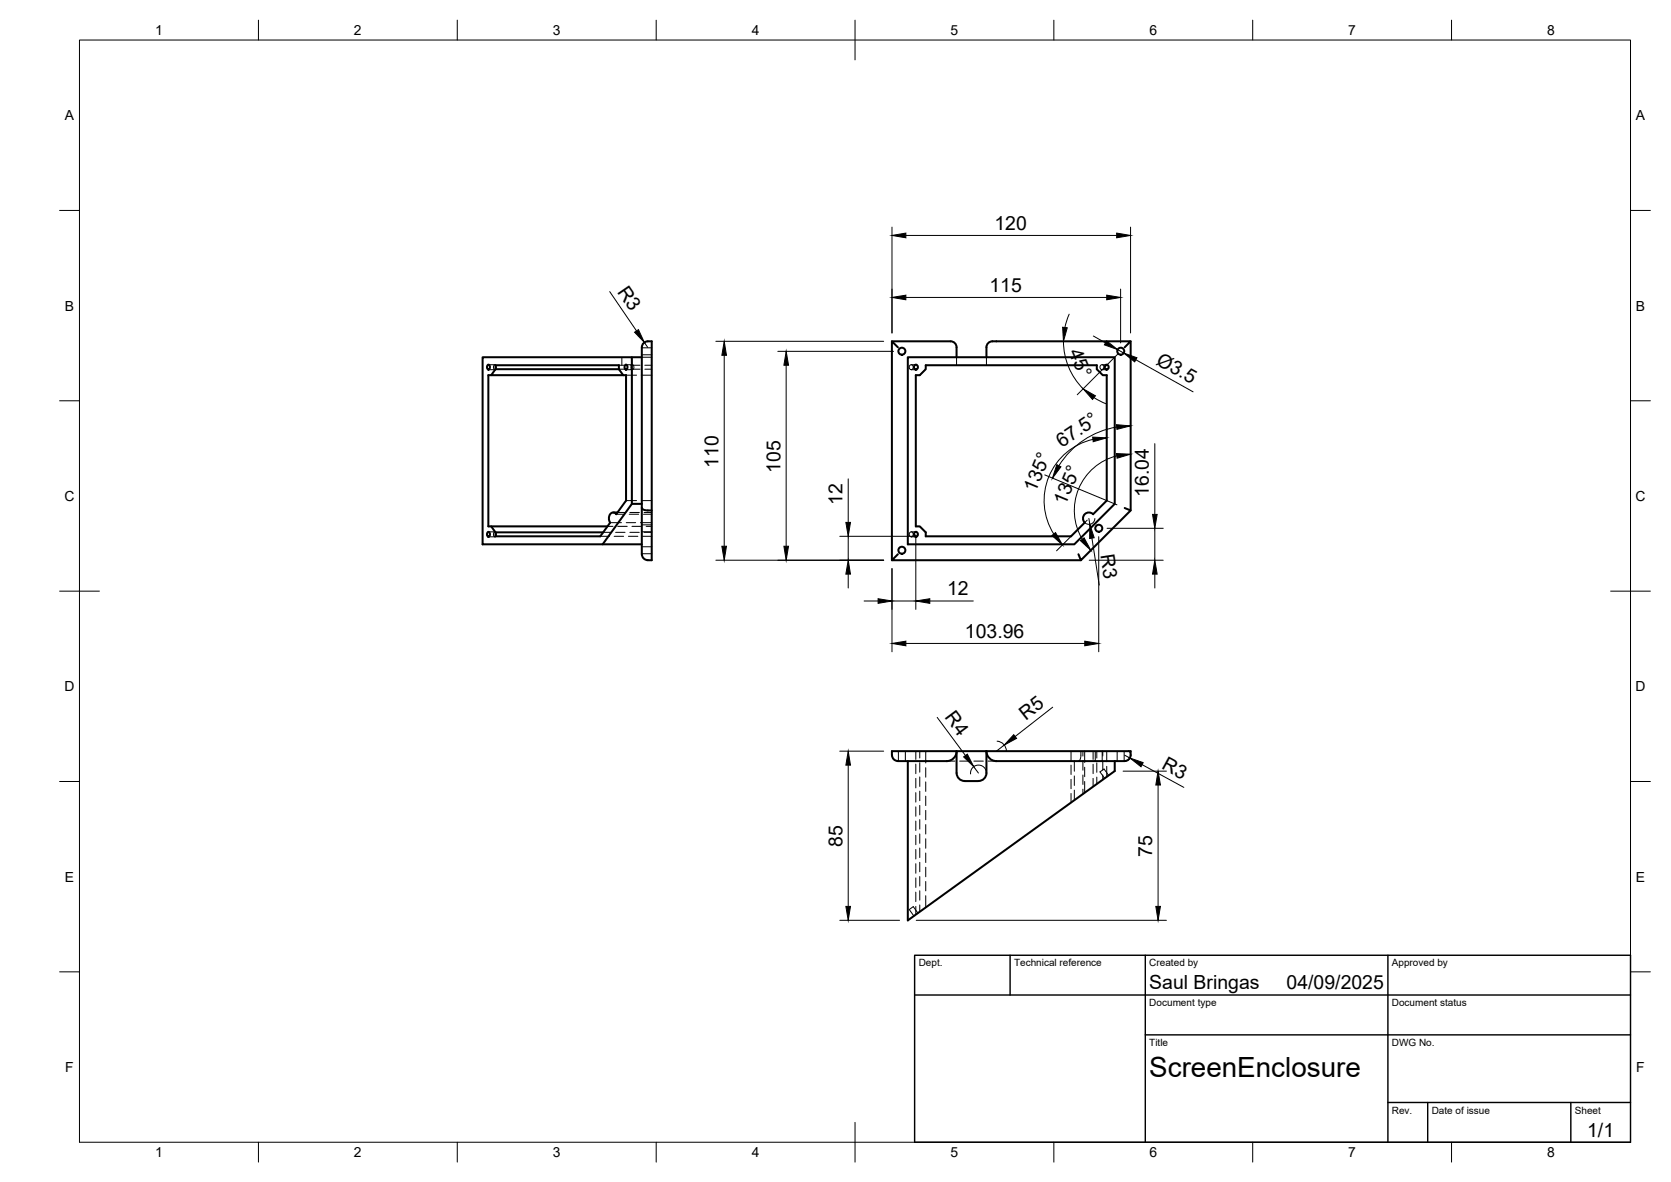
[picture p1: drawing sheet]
<svg xmlns="http://www.w3.org/2000/svg" width="420mm" height="297mm" viewBox="0 0 420 297" stroke-linecap="round" stroke-linejoin="round" font-family="sans-serif">
<!-- layer: Visible -->
<g fill="none" stroke="#000" stroke-width=".51">
<path d="M121.3 89.8h37.6v36.8l-7.4 10.2h-30.2zM122.6 91.7a.54 .54 0 0 1 .6 .6 .54 .54 0 0 1-.6 .5l-.2-.5zM123.5 94.3h-.7v38h29.9M124.6 92.8v-1h31v1M155.6 92.8h-31l-1.1 1.5h33.2M155.6 92.8l1.1 1.5M156.7 94.3h.7v31.5l-2.4 3.4a1.04 1.04 0 0 0-1.3-.3 1.04 1.04 0 0 0-.6 1.1l.3 1.3-2.5 3.5h-26.3v-1M157.2 91.7a.54 .54 0 0 1 .6 .6 .54 .54 0 0 1-.6 .5l-.2-.5zM158.9 89.8h2.5M161.4 87.3v52M161.4 87.3a1.78 1.78 0 0 1 2.5-1.5v55h-1M224.3 85.8h14a1.91 1.91 0 0 1 2.2 1.5v2.5"/>
<path d="M225.8 87.3l-1.5-1.5v55M228.3 89.8h52v36.8l-10.2 10.2h-41.8zM230.3 94.3h1l1.5-1.5v-1h43v1l1.5 1.5h1v31.5l-3.4 3.4a1.5 1.5 0 0 0-2.2 0 1.5 1.5 0 0 0 0 2.1l-3.4 3.5h-36.5v-1l-1.5-1.5h-1zM282.8 87.3l1.5-1.5h-34a1.91 1.91 0 0 0-2.3 1.5v2.5M284.3 85.8v42.5l-1.5-.6M122.6 133.7a.54 .54 0 0 1 .6 .6 .54 .54 0 0 1-.6 .5l-.2-.5zM123.5 132.3l1.1 1.5h27.1M151.5 136.8h9.9M154.2 128.8h1.1M158.9 126.6h2.5M161.4 127.7l.6 .5 1.9 .1M161.4 139.3a1.49 1.49 0 0 0 1.5 1.5"/>
<path d="M225.8 139.3l-1.5 1.5h47.5M284.3 128.3l-12.5 12.5-.6-1.5M225.8 191.3h12.2M228.3 191.3v40l52-37.5v-2.5M240.5 188.8v5.5M240.5 188.8a2.51 2.51 0 0 1-2.5 2.5M240.5 194.3a2 2 0 0 0 2 2M242.5 196.3h3.5M248 188.8h36.3a1.78 1.78 0 0 1-1.5 2.4M248 188.8h-23.7a1.8 1.8 0 0 0 1.5 2.4M248 194.3a2 2 0 0 1-2 2M248 188.8v5.5"/>
<path d="M248 188.8a2.51 2.51 0 0 0 2.5 2.5M250.5 191.3h32.3"/>
<circle cx="226.8" cy="88.3" r=".88"/>
<circle cx="230.3" cy="92.3" r=".57"/>
<circle cx="278.3" cy="92.3" r=".57"/>
<circle cx="281.8" cy="88.3" r=".88"/>
<circle cx="226.8" cy="138.3" r=".88"/>
<circle cx="230.3" cy="134.3" r=".57"/>
<circle cx="276.3" cy="132.8" r=".88"/>
</g>
<!-- layer: Hidden -->
<g fill="none" stroke="#000" stroke-width=".25">
<path d="M122.8 92.9h1.6M122.8 91.7h1.6M124.2 91.8a.54 .54 0 0 1 .7 .3 .54 .54 0 0 1-.2 .6l-.1 .1a.57 .57 0 0 1-.6-.3 .57 .57 0 0 1 .2-.7zM155.6 92.8h1.8M155.6 91.8h1.8M156.4 89.8v2M157.4 92.9h1.6M157.4 91.7h1.6M157.4 94.3h2.7M158.6 92.8h2.3M158.6 91.8h2.3M158.8 91.8a.54 .54 0 0 1 .6 .3 .54 .54 0 0 1-.1 .6l-.1 .1a.57 .57 0 0 1-.6-.3 .57 .57 0 0 1 .2-.7z"/>
<path d="M161.2 94.3h2.7M161.4 89.8h2.5M161.4 89.2h2.5M161.4 87.4h2.5M162.1 92.8h1.8M162.1 91.8h1.8M229.1 92.9h1.2M229.1 91.7h1.2M240.5 89.8v2M248 89.8v2M277.1 92.9h1.2M277.1 91.7h1.2"/>
<path d="M122.8 134.9h1.6M122.8 133.7h1.6M124.2 133.8l.1-.1a.6 .6 0 0 1 .6 .5 .6 .6 0 0 1-.3 .7h-.3l-.2-.4zM150.9 134.8h2.3M151.7 133.8h1.9M152.7 132.3h1.4M153.4 131.3h2.9M154.4 134.8h2.4M154.8 133.8h2.4M154.9 129.2h2.1M155.3 128.8h1.9M155.3 132.3h2.4"/>
<path d="M157.4 125.8h2.7M157.5 131.3h2.3M158 134.8h2.4M158.2 129.2h2.4M158.4 133.8h2.3M158.4 128.8h2.4M158.9 132.3h2.4M161 131.3h2.9M161.2 125.8h2.7M161.4 133.6h2.5M161.4 131.9h2.5M161.4 139.2h2.5"/>
<path d="M161.4 137.4h2.5M161.6 134.8h2.3M161.8 129.2h2.1M161.9 133.8h2M161.9 128.8h2M162.5 132.3h1.4M229.1 134.9h1.2M229.1 133.7h1.2M225.9 188.8v2.5M227.6 188.8v2.5M230.3 188.8v2M230.3 192v2.4"/>
<path d="M230.3 195.6v2.4M230.3 199.2v2.4M231.3 188.8v1.7M231.3 191.7v2.4M231.3 195.2v2.4M231.3 198.8v2.4M232.8 188.8v2.9M232.8 192.9v2.4M232.8 196.5v2.4M238 191.3h2.1M241.3 191.3h2.4M244.9 191.3h2.3"/>
<path d="M248.4 191.3h2.1M269.3 188.8v2.3M269.3 192.3v2.3M269.3 195.8v2.4M269.3 199.4v2.3M270.1 191.3v2.5M270.1 195v2.4M270.1 198.6v2.5M271.8 188.8v1.2a1.15 1.15 0 0 1-.6 1.3M272.3 188.8v1.2M272.3 191.2v2.4M272.3 194.8v2.3"/>
<path d="M272.3 198.3v1.2M272.7 188.8v2.8M272.7 192.8v2.4M272.7 196.4v2.8M274.8 188.8v2M274.8 192.1v2.3M274.8 195.6v2.1M275.4 188.8v2.5M275.8 188.8v1.7M275.8 191.7v2.4M275.8 195.3v1.7M277.1 188.8v2.5"/>
<path d="M277.3 188.8v1.2M277.3 191.2v2.4M277.3 194.7v1.2M278.3 188.8v2.6M278.3 192.6v2.6M278.8 194.9l-1.2-1.6-.8 .5-.2 .2 1.1 1.6M280.9 188.8v2.5M282.7 188.8v2.5M230.3 202.8v2.3M230.3 206.3v2.4M230.3 209.9v2.4M230.3 213.5v2.4"/>
<path d="M230.3 217.1v2.3M231.3 202.4v2.4M231.3 206v2.4M231.3 209.6v2.3M231.3 213.1v2.4M231.3 216.7v2.4M232.8 200.1v2.3M232.8 203.7v2.3M232.8 207.2v2.4M232.8 210.8v2.4M232.8 214.4v2.4M232.8 217.9v2.4"/>
<path d="M230.3 220.6v2.4M230.3 224.2v2.4M230.3 227.8v2.1M230.8 229.5l-1.2-1.7-1 .7 1.2 1.7M231.3 220.3v2.4M231.3 223.8v2.4M231.3 227.4v1.7M232.8 221.5v2.4M232.8 225.1v3"/>
<circle cx="229.1" cy="92.3" r=".58"/>
<circle cx="277.1" cy="92.3" r=".58"/>
<circle cx="229.1" cy="134.3" r=".57"/>
</g>
<!-- layer: BORDER -->
<g fill="none" stroke="#000" stroke-width=".25">
<path d="M20 10.1h390v276.9h-390zM65 5.1v5M115 5.1v5M165 5.1v5M215 5.1v10M265 5.1v5M315 5.1v5M365 5.1v5M15 52.9h5M410 52.9h5M15 100.7h5M410 100.7h5"/>
<path d="M15 148.6h10M405 148.6h10M15 196.4h5M410 196.4h5M15 244.2h5M410 244.2h5M65 287v5M115 287v5M165 287v5M215 282.1v9.9M265 287v5M315 287v5"/>
<path d="M365 287v5"/>
</g>
<!-- layer: TITLEBLOCK -->
<path d="M230 240.1h180v46.9h-180zM230 250h180M254 240.1v9.9M288 240.1v46.9M349 240.1v46.9M288 260.1h122M349 277.1h61M359 277.1v9.9M395 277.1v9.9" fill="none" stroke="#000" stroke-width=".36"/>
<!-- layer: FD_Dimensions -->
<g fill="none" stroke="#000" stroke-width=".25">
<path d="M224.3 57.1v26.6M227.8 59.2h53M284.3 57.1v26.6M153.3 73.3l6.7 9.8M227.8 74.7h50.5M268.8 78.9l-1 3.4M281.8 72.7v13.5M162 86l.9 1.3M180 85.8h42.2M182.1 89.3v48M195.6 88.3h29.1M197.7 91.8v45.5"/>
<path d="M267.4 85.8a16.9 16.9 0 0 0 4.9 11.9M274.9 84.4l3.1 1.8M275.1 99.9l3.1 1.6M281 87.8l1.5 .9M281.3 88.8l-10.4 10.4M285.6 90.4l14.4 8.1M262.7 119.3l18.1 7.6M274.8 110.4a15.8 15.8 0 0 0-9.8 23.8M280.8 107.3a21.2 21.2 0 0 0-14.5 9.7M280.8 114.5a14.1 14.1 0 0 0-8.7 21M290.4 111.5v17.8M211.2 134.8h19.5"/>
<path d="M213.3 120.3v11M213.3 134.8v6M230.3 134.4v18.7M273.4 130.7l-7.7 7.7M273.8 130.3l.2 1.5M274.6 135.2l1.8 11.8M275.3 130.3a1.49 1.49 0 0 1-1 1.4 1.49 1.49 0 0 1-1.7-.5M276.3 134.9v28.9M278.4 132.8h14.1M290.4 132.8v8M180 140.8h42.2M213.3 144.3v3.5"/>
<path d="M217.3 151h3.5M224.3 142.9v20.9M224.3 151h6M233.8 151h10.9M273.9 140.8h18.6M290.4 144.3v3.5M227.8 161.7h45M264.7 177.7l-9.5 7.4M211.2 188.8h11M213.3 192.3v35.5M235.6 180.3l7.2 9.6M244.8 192.7l1.2 1.6"/>
<path d="M248 194.3a2 2 0 0 0-2.1-2 2 2 0 0 0-1.9 2.2M250.7 186.3a2.51 2.51 0 0 1 2.3 2.5M252.5 187.2l-2 1.6M282.4 193.8h10.9M282.8 189.8l1.3 .7M283.7 188.6a1.49 1.49 0 0 1 .5 1.7 1.49 1.49 0 0 1-1.4 1M287.2 192.2l10.5 5.7M291.2 197.3v30.5M211.2 231.3h15M230.4 231.3h62.9"/>
</g>
<g fill="#000" stroke="#000" stroke-width=".25">
<path d="M224.3 59.2l3.5-.6v1.2zM280.8 58.6l3.5 .6-3.5 .6zM224.3 74.7l3.5-.5v1.1zM278.3 74.2l3.5 .5-3.5 .6zM159.6 83.5l.9-.7 1.5 3.2zM182.1 85.8l.6 3.5h-1.2zM197.7 88.3l.6 3.5h-1.2zM267.2 82.2l1.2 .2-1 3.4zM278.2 85.6l2.8 2.2-3.3-1.1zM282.5 88.7l3.4 1.2-.6 1zM265.7 116.8l1.1 .5-2.2 2.8zM272.4 97.7l3 1.8-.7 .9z"/>
<path d="M274.7 109.8l3.6 .2-3.4 1zM280.7 106.7l3.6 .3-3.5 .9zM280.7 114l3.6 .1-3.4 1.1zM181.5 137.3h1.2l-.6 3.5zM197.1 137.3h1.2l-.6 3.5zM212.7 131.3h1.1l-.5 3.5zM264.5 134.6l.9-.8 1.7 3.1zM271.7 135.9l.9-.7 1.7 3.1zM274 131.8l1.1 3.3-1.1 .2zM289.8 129.3h1.2l-.6 3.5zM213.3 140.8l.5 3.5h-1.1zM220.8 150.5l3.5 .5-3.5 .6z"/>
<path d="M230.3 151l3.5-.5v1.1zM290.4 140.8l.6 3.5h-1.2zM224.3 161.7l3.5-.6v1.2zM272.8 161.1l3.5 .6-3.5 .6zM213.3 188.8l.5 3.5h-1.1zM242.3 190.2l.9-.7 1.6 3.2zM254.9 184.6l.7 1-3.1 1.6zM284.1 190.5l3.3 1.2-.5 1zM291.2 193.8l.6 3.5h-1.2zM212.7 227.8h1.1l-.5 3.5zM290.6 227.8h1.2l-.6 3.5z"/>
</g>
<text font-size="7" x="289" y="270.6">ScreenEnclosure</text>
<g font-size="4.9">
<text x="250" y="57.7">120</text>
<text x="155.1" y="73.3" transform="rotate(56 155.1 73.3)">R3</text>
<text x="248.8" y="73.3">115</text>
<text x="268.7" y="88.4" transform="rotate(67 268.7 88.4)">45°</text>
<text x="290.4" y="91.4" transform="rotate(29 290.4 91.4)">Ø3.5</text>
<text x="267" y="112.6" transform="rotate(-34 267 112.6)">67.5°</text>
<text x="180.6" y="117.5" transform="rotate(-90 180.6 117.5)">110</text>
<text x="196.2" y="118.8" transform="rotate(-90 196.2 118.8)">105</text>
<text x="260.4" y="124" transform="rotate(-67 260.4 124)">135°</text>
<text x="288.9" y="124.9" transform="rotate(-90 288.9 124.9)">16.04</text>
<text x="211.9" y="126.9" transform="rotate(-90 211.9 126.9)">12</text>
<text x="267.9" y="127.1" transform="rotate(-68 267.9 127.1)">135°</text>
<text x="276.7" y="139.5" transform="rotate(81 276.7 139.5)">R3</text>
<text x="238.1" y="149.6">12</text>
<text x="242.6" y="160.2">103.96</text>
<text x="237.4" y="180.3" transform="rotate(53 237.4 180.3)">R4</text>
<text x="257.9" y="181.2" transform="rotate(-38 257.9 181.2)">R5</text>
<text x="291.8" y="193" transform="rotate(29 291.8 193)">R3</text>
<text x="211.8" y="212.8" transform="rotate(-90 211.8 212.8)">85</text>
<text x="289.7" y="215.3" transform="rotate(-90 289.7 215.3)">75</text>
<text x="289" y="248.5">Saul Bringas</text>
<text x="323.5" y="248.5">04/09/2025</text>
<text x="399.1" y="285.7">1/1</text>
</g>
<g font-size="3.5">
<text x="39" y="8.8">1</text>
<text x="89" y="8.8">2</text>
<text x="139" y="8.8">3</text>
<text x="189" y="8.8">4</text>
<text x="239" y="8.8">5</text>
<text x="289" y="8.8">6</text>
<text x="339" y="8.8">7</text>
<text x="389" y="8.8">8</text>
<text x="16.3" y="30.2">A</text>
<text x="411.3" y="30.2">A</text>
<text x="16.3" y="78">B</text>
<text x="411.3" y="78">B</text>
<text x="16.2" y="125.9">C</text>
<text x="411.2" y="125.9">C</text>
<text x="16.2" y="173.7">D</text>
<text x="411.2" y="173.7">D</text>
<text x="16.3" y="221.6">E</text>
<text x="411.3" y="221.6">E</text>
<text x="16.4" y="269.4">F</text>
<text x="411.4" y="269.4">F</text>
<text x="39" y="290.8">1</text>
<text x="89" y="290.8">2</text>
<text x="139" y="290.8">3</text>
<text x="189" y="290.8">4</text>
<text x="239" y="290.8">5</text>
<text x="289" y="290.8">6</text>
<text x="339" y="290.8">7</text>
<text x="389" y="290.8">8</text>
</g>
<g font-size="2.5">
<text x="231" y="242.9">Dept.</text>
<text x="255" y="242.9">Technical reference</text>
<text x="289" y="242.9">Created by</text>
<text x="350" y="242.9">Approved by</text>
<text x="289" y="252.8">Document type</text>
<text x="350" y="252.8">Document status</text>
<text x="289" y="262.9">Title</text>
<text x="350" y="262.9">DWG No.</text>
<text x="350" y="279.9">Rev.</text>
<text x="360" y="279.9">Date of issue</text>
<text x="396" y="279.9">Sheet</text>
</g>
</svg>
